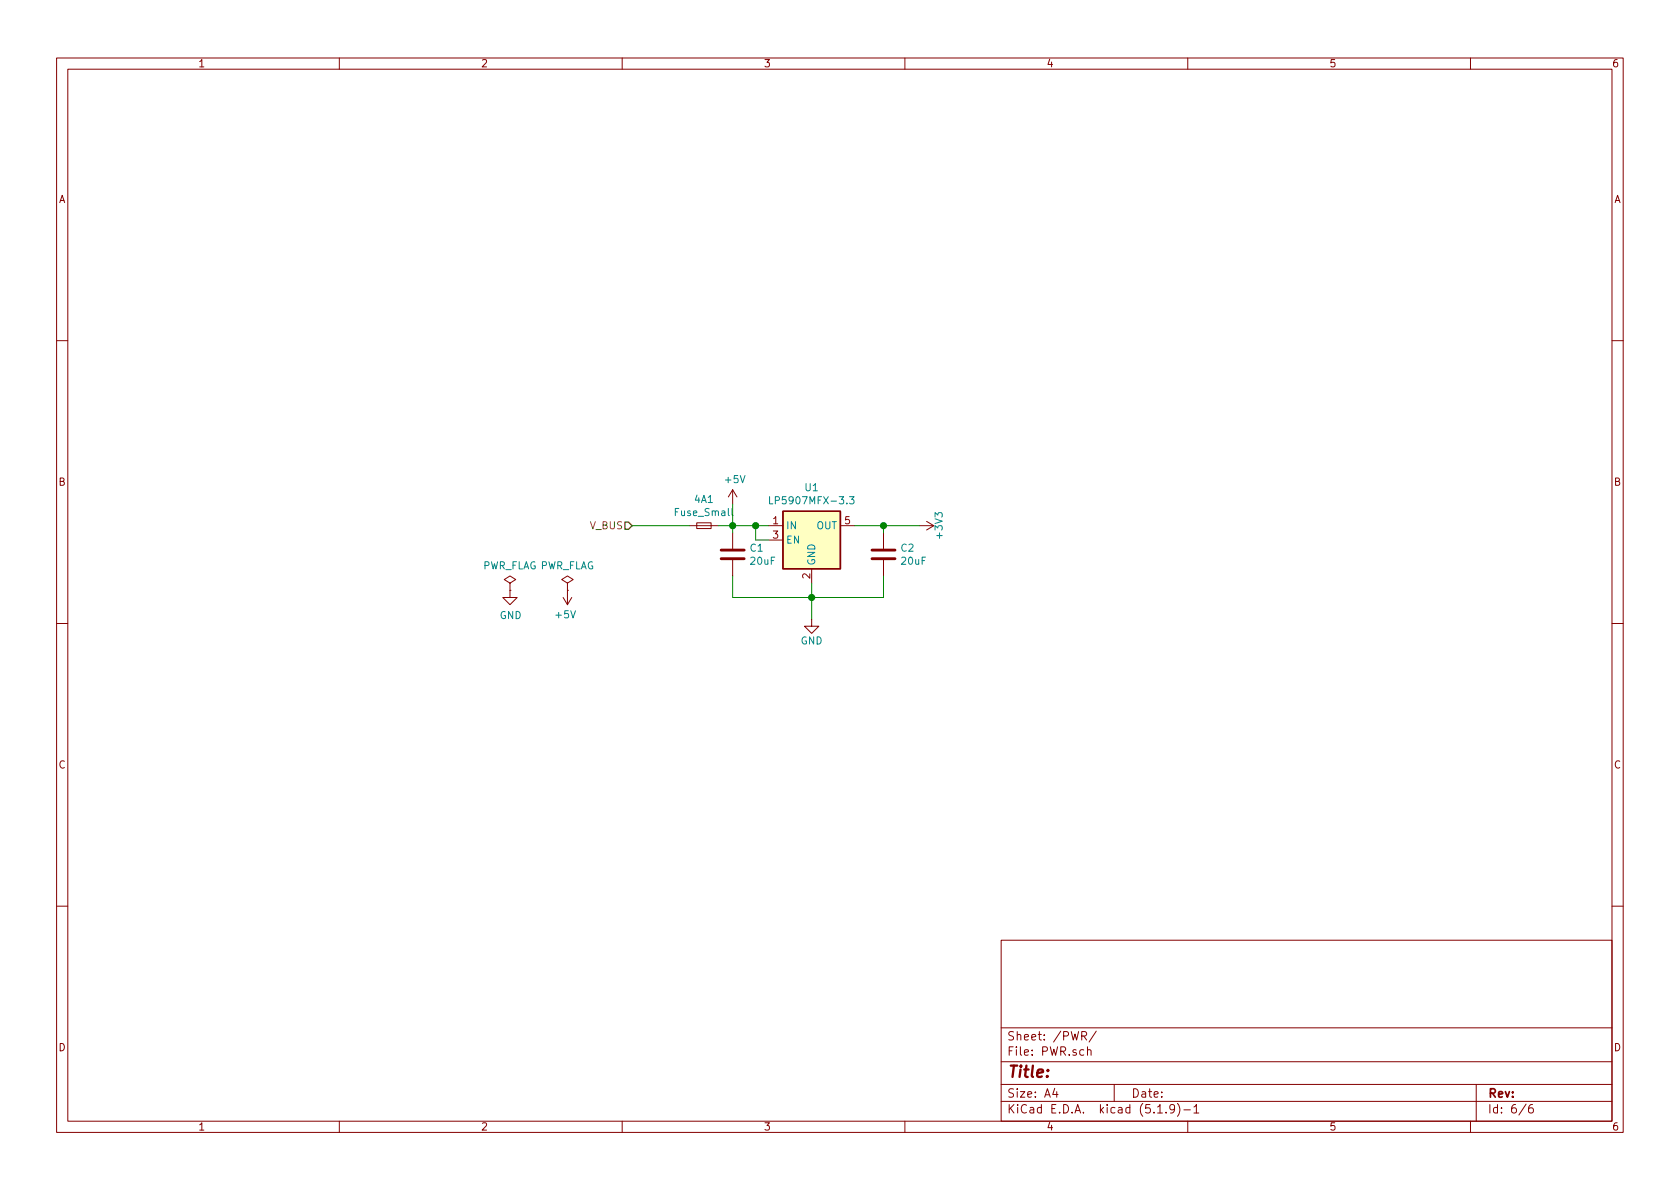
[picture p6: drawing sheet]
<svg xmlns="http://www.w3.org/2000/svg" width="297mm" height="210mm" viewBox="0 0 297 210" stroke-linecap="round" stroke-linejoin="round" font-family="sans-serif">
<g fill="none" stroke="#840000" stroke-width=".18">
<path d="M10 10.3h277v189.9h-277zM12 12.2h273v186.1h-273zM60 10.3v1.9M110 10.3v1.9M160 10.3v1.9M210 10.3v1.9M260 10.3v1.9M10 60.2h2M285 60.2h2M121.9 93h5.1M123.2 92.5h2.5v1h-2.5zM129.5 86.6l-.7 1.3"/>
<path d="M129.5 86.6v2.5M129.5 94.2v2.8M129.5 99.1v2.7M129.5 86.6l.8 1.3M135.9 93h2.5M135.9 95.5h2.5M148.6 93h2.5M156.2 94.2v2.8M156.2 99.1v2.7M162.6 93h2.5M163.8 92.2l1.3 .8M165.1 93l-1.3 .7"/>
<path d="M10 110.3h2M90.2 104.4v1.3h1.2l-1.2 1.2-1.3-1.2h1.3M90.2 103.1l1-.6-1-.7-1 .7 1 .6v1.3M90.2 104.4h.1M99.6 105.7l.7 1.2M100.3 103.1l1-.6-1-.7-1 .7 1 .6v1.3M100.3 104.4h.1M100.3 104.4v2.5M101.1 105.7l-.8 1.2M143.5 109.5v1.2h1.3l-1.3 1.3-1.3-1.3h1.3M143.5 100.6v2.5M285 110.3h2"/>
<path d="M10 160.2h2M177 166.3h108v32h-108zM285 160.2h2M60 198.3v1.9M110 198.3v1.9M160 198.3v1.9M177 194.8h108M177 191.8h108M177 187.8h108M177 181.8h108M186.5 192.5l-.4 1h1M186.8 193v1"/>
<path d="M191.3 183.2l.7-.1 .1-.2-.1-.3-.2-.2h-.5v1.5M191.6 183.2l.5 .7M192.3 185.7a.37 .37 0 0 1 .6 .1v.8M192.3 185.1v1.5M193.8 182.3l-1.2 2M197 191.8v3M204.7 196.8h.8M206.2 196.7v.1M207.7 196l-.1 .1a.48 .48 0 0 1-.6 .1l-.2-.2 .2-.6a.48 .48 0 0 1 .6 .1 1.27 1.27 0 0 1-.2 1.2l-.4 .1M208.2 195.1a1.71 1.71 0 0 1 0 2.3M209.3 196.3h1.2M210 198.3v1.9"/>
<path d="M211.1 195.8l.4-.5v1.5M211.1 196.8h.9M260 198.3v1.9M261 191.8v6.5M269.8 195.2l-1.2 2M271 195.3a.62 .62 0 0 0-.7 .7v.7l.3 .1 .4-.1 .1-.5-.1-.2-.4-.1-.3 .3"/>
</g>
<path d="M138.4 90.4h10.2v10.2h-10.2z" fill="#ffffc2" stroke="#ffffc2" stroke-width=".18"/>
<path d="M138.4 90.4h10.2v10.2h-10.2z" fill="none" stroke="#840000" stroke-width=".25"/>
<path d="M129.4 89.9v1.1l.2 .2M136.1 87.8v1.3h.6M150.2 87.8h.8l-.4 .5 .3 .1 .1 .5-.3 .2-.5-.1" fill="none" stroke="#008484" stroke-width=".18"/>
<path d="M127.5 98.8h4.1M127.5 97.3h4.1M154.2 98.8h4M154.2 97.3h4" fill="none" stroke="#840000" stroke-width=".51"/>
<path d="M111.8 93h10.1M127 93h8.9M129.5 89.1v5.1M133.6 93v2.5h2.3M151.1 93h11.5M156.2 93v1.2M129.5 101.8v3.9h26.7v-3.9M143.5 103.1v6.4" fill="none" stroke="#008400" stroke-width=".18"/>
<path d="M110.5 92.3h.6l.7 .7-.7 .6h-.6z" fill="none" stroke="#848400" stroke-width=".25"/>
<g fill="#008400" stroke="#008400" stroke-width=".25">
<circle cx="129.5" cy="93" r=".51"/>
<circle cx="156.2" cy="93" r=".51"/>
<circle cx="143.5" cy="105.7" r=".51"/>
<circle cx="133.6" cy="93" r=".51"/>
</g>
<text font-size="2.8" fill="#840000" x="178" y="190.5">Title:</text>
<g font-size="2.1" fill="#840000">
<text x="178" y="184">Sheet: /PWR/</text>
<text x="178" y="186.7">File: PWR.sch</text>
<text x="178" y="196.9">KiCad E.D.A. kicad (5.1.9)-1</text>
<text x="178" y="194.1">Size: A4</text>
<text x="200" y="194.1">Date:</text>
<text x="263" y="194.1">Rev:</text>
<text x="263" y="196.9">Id: 6/6</text>
</g>
<g font-size="1.8" fill="#840000">
<text x="35" y="11.9">1</text>
<text x="85" y="11.9">2</text>
<text x="135" y="11.9">3</text>
<text x="185" y="11.9">4</text>
<text x="235" y="11.9">5</text>
<text x="285" y="11.9">6</text>
<text x="10.4" y="35.9">A</text>
<text x="285.4" y="35.9">A</text>
<text x="10.4" y="85.9">B</text>
<text x="285.4" y="85.9">B</text>
<text x="136.7" y="92.7">1</text>
<text x="136.7" y="95.2">3</text>
<text x="149.4" y="92.7">5</text>
<text x="143.3" y="102.3" transform="rotate(-90 143.3 102.3)">2</text>
<text x="10.4" y="135.9">C</text>
<text x="285.4" y="135.9">C</text>
<text x="10.4" y="185.9">D</text>
<text x="285.4" y="185.9">D</text>
<text x="35" y="199.9">1</text>
<text x="85" y="199.9">2</text>
<text x="135" y="199.9">3</text>
<text x="185" y="199.9">4</text>
<text x="235" y="199.9">5</text>
<text x="285" y="199.9">6</text>
</g>
<g font-size="1.8" fill="#008484">
<text x="122.8" y="88.9">4A1</text>
<text x="128.3" y="85.4">+5V</text>
<text x="137" y="89.2">LP5907MFX-3.3</text>
<text x="142.4" y="86.9">U1</text>
<text x="119.6" y="91.3">Fuse_Small</text>
<text x="138.9" y="93.6">IN</text>
<text x="144.3" y="93.6">OUT</text>
<text x="166.7" y="95" transform="rotate(-90 166.7 95)">+3V3</text>
<text x="85.2" y="100.7">PWR_FLAG PWR_FLAG</text>
<text x="132.7" y="97.6">C1</text>
<text x="132.8" y="99.9">20uF</text>
<text x="138.9" y="96.1">EN</text>
<text x="144.1" y="100.1" transform="rotate(-90 144.1 100.1)">GND</text>
<text x="159.3" y="97.6">C2</text>
<text x="159.5" y="99.9">20uF</text>
<text x="88.3" y="109.5">GND</text>
<text x="98.3" y="109.3">+5V</text>
<text x="141.6" y="114">GND</text>
</g>
<text font-size="1.8" fill="#848400" x="104.3" y="93.6">V_BUS</text>
</svg>
